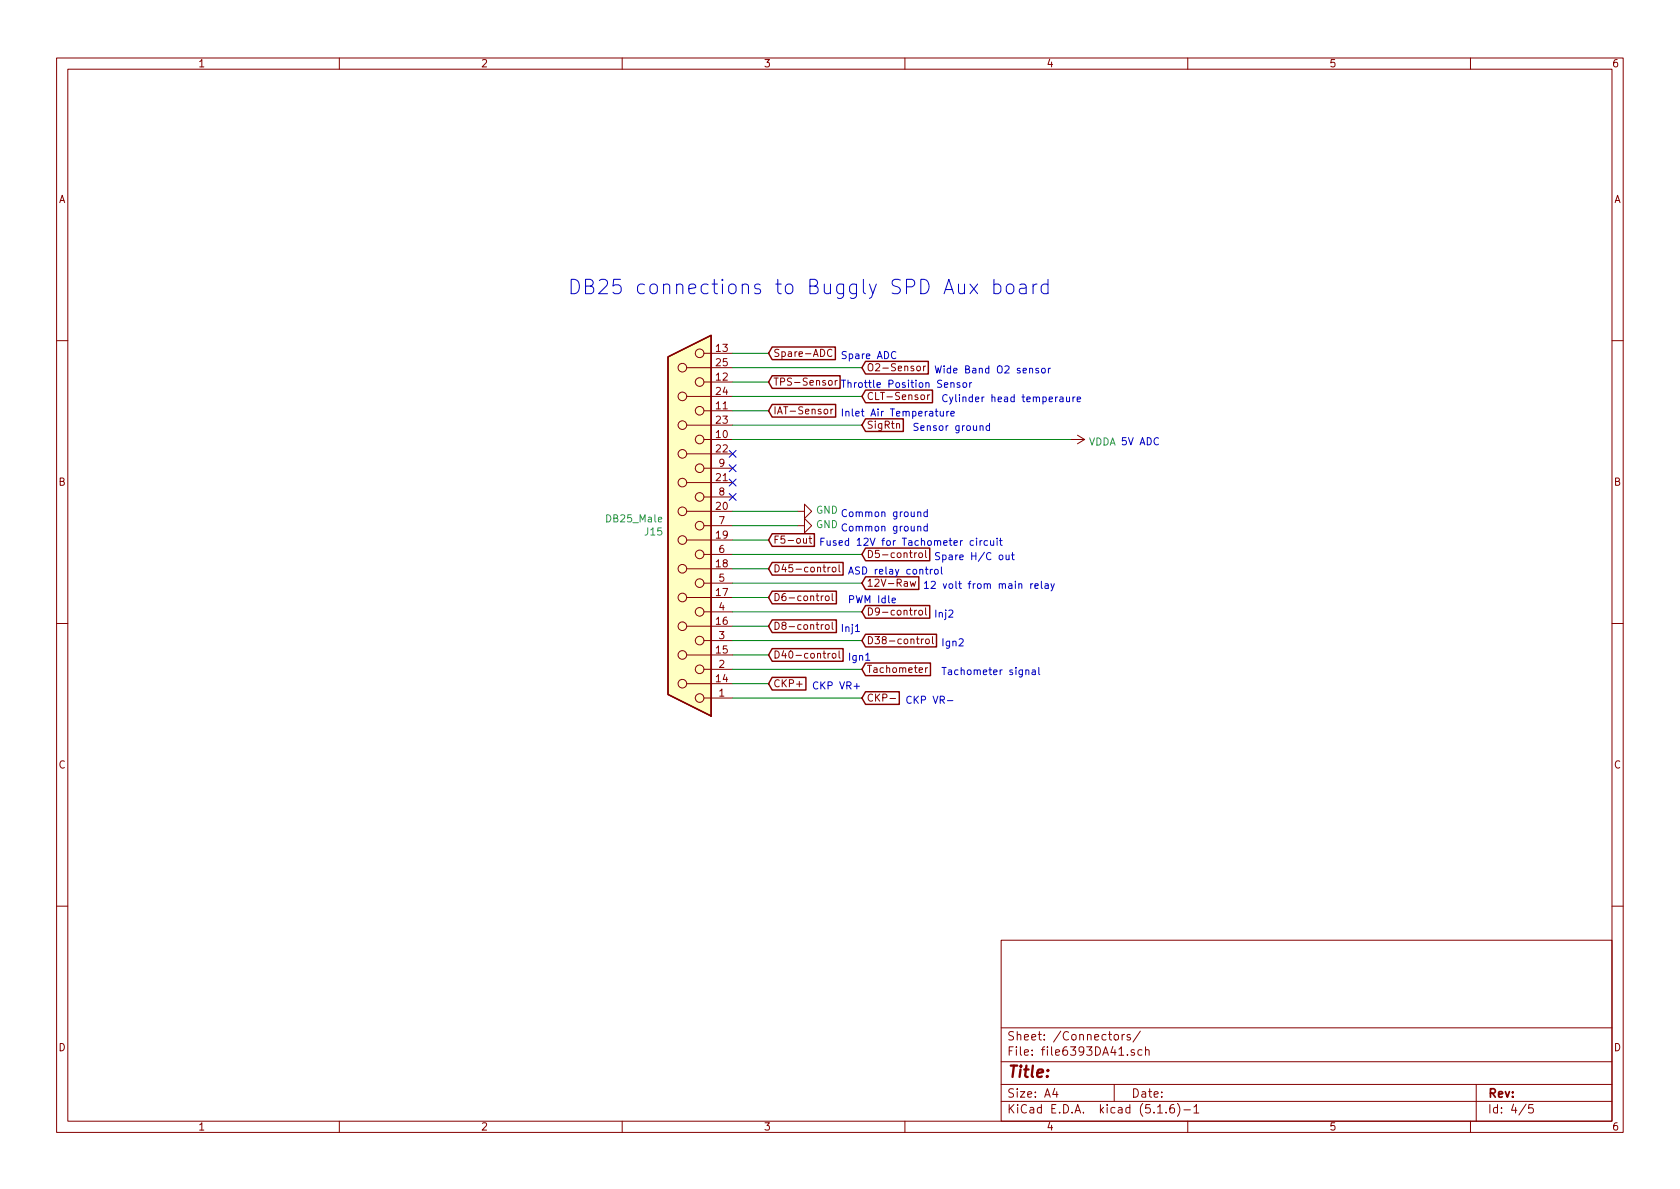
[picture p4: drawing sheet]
<svg xmlns="http://www.w3.org/2000/svg" width="297mm" height="210mm" viewBox="0 0 297 210" stroke-linecap="round" stroke-linejoin="round" font-family="sans-serif">
<g fill="none" stroke="#840000" stroke-width=".18">
<path d="M10 10.3h277v189.9h-277zM12 12.2h273v186.1h-273zM60 10.3v1.9M110 10.3v1.9M160 10.3v1.9M210 10.3v1.9M260 10.3v1.9M10 60.2h2M121.4 65h8.1M121.4 70.1h8.1M121.4 75.2h8.1M124.5 77.7h5"/>
<path d="M124.5 62.5h5M124.5 67.6h5M124.5 72.6h5M145.7 72.5l.2-.1 .4 .1 .1 .5-.2 .1-.3 .1-.2-.1zM146.5 67.4l.2-.1 .4 .1v.5l-.1 .2h-.3l-.2-.1zM146.9 72.4v.8M147.1 61.9a.51 .51 0 0 0-.6 0 .51 .51 0 0 0-.2 .6 .46 .46 0 0 0 .2 .5 .46 .46 0 0 0 .6-.1M147.3 72.4h-.3l-.1 .2M147.7 67.3v.8M148.1 67.3l-.4 .2M158.5 75l.2-.1h.3l.1 .8M162.2 64.8l.3-.1 .2 .2-.1 .6-.3 .1-.2-.3z"/>
<path d="M162.9 69.9l.3-.1 .2 .1 .1 .5-.2 .2-.3 .1-.1-.2zM163.3 64.7v.9M163.7 64.7l-.4 .3M164 69.8v.9M164.4 69.8l-.4 .2M189.2 77.7h2.6M190.5 77l1.3 .7M191.8 77.7l-1.3 .8M285 60.2h2M121.4 80.3h8.1M121.4 85.3h8.1M121.4 90.4h8.1"/>
<path d="M121.4 95.5h8.1M124.5 82.8h5M124.5 87.9h5M124.5 93h5M124.5 98h5M141 90.4h1.2v-1.3l1.3 1.3-1.3 1.3v-1.3M141 93h1.2v-1.3l1.3 1.3-1.3 1.2v-1.2M142.1 95.2v.8l.3 .1 .2-.2M142.6 95.2v.9M143 95.2h.5M143.2 94.8v1.1l.3 .2M148.4 99.9v1.1l.1 .1"/>
<path d="M162.1 97.8l-.4 .2M162.6 97.8h.3l.2 .2-.1 .5-.3 .1-.3-.2zM163.7 97.3v1.1l.1 .2M10 110.3h2M121.4 100.6h8.1M121.4 105.7h8.1M121.4 110.7h8.1M121.4 115.8h8.1M124.5 103.1h5M124.5 108.2h5M124.5 113.3h5M124.5 118.4h5"/>
<path d="M145.6 110.5l-.4 .2M145.6 105.4l-.4 .2M146 110.5h.4l.2 .2-.1 .5-.3 .1-.3-.2zM146 105.4h.4l.2 .2-.1 .6h-.3l-.3-.2zM146.4 100.3v.8M146.4 115.5v.9M146.8 100.3l-.4 .2M146.8 115.5l-.4 .3M147.1 110v1.1l.2 .2M147.1 104.9v1.1l.2 .2M147.2 100.4l.2-.1 .4 .1v.5l-.1 .2h-.3l-.2-.1zM147.2 115.7l.2-.2 .4 .2v.4l-.1 .2-.3 .1-.2-.1z"/>
<path d="M148.4 115.1v1.1l.1 .2M160.9 102.8l.3 .9 .2-.6 .2 .6 .3-.9M162.1 107.9l-.4 .2M162.6 108l.3-.1 .2 .2-.1 .6-.3 .1-.3-.3zM162.9 113v.8M163.3 113l-.4 .2M163.7 107.5v1.1l.1 .2M163.7 118.1v.8M163.7 113.1l.2-.1 .4 .1v.5l-.1 .2h-.3l-.2-.1zM164 118.1l-.3 .2M164.9 112.6v1.1l.1 .1M285 110.3h2"/>
<path d="M121.4 120.9h8.1M124.5 123.4h5M157.4 123.5h.9M10 160.2h2M177 166.3h108v32h-108zM285 160.2h2M60 198.3v1.9M110 198.3v1.9M160 198.3v1.9M177 194.8h108M177 191.8h108M177 187.8h108"/>
<path d="M177 181.8h108M186.5 192.5l-.4 1h1M186.8 193v1M197 191.8v3M197.1 183.1l.2-.2 .4 .2v.7l-.2 .1-.4-.1zM198.4 182.9v1M198.8 182.9l-.4 .3M199.8 183l-.3-.1-.2 .2v.3l.5 .1v.3h-.5M200.6 185.7l-.4-.1-.2 .2 .1 .2 .5 .2v.3h-.6M201.6 182.3l-1.3 2M201.9 185.7l-.4-.1-.3 .3 .1 .6h.6M202.5 185.7l.3-.1 .3 .1 .1 .9"/>
<path d="M202.5 185.1v1.5M204.7 196.8h.8M206.2 196.7v.1M207.5 195.3a.59 .59 0 0 0-.7 .7v.5l.2 .2 .4 .1 .2-.1 .1-.5-.2-.2-.4-.1-.3 .3M208.2 195.1a1.71 1.71 0 0 1 0 2.3M209.3 196.3h1.2M210 198.3v1.9M211.1 195.8l.4-.5v1.5M211.1 196.8h.9M260 198.3v1.9M261 191.8v6.5M269.8 195.2l-1.2 2"/>
<path d="M271 195.3h-.7v.7l.2-.1 .5 .1 .1 .2-.1 .5-.2 .1-.5-.1"/>
<circle cx="120.6" cy="70.1" r=".76"/>
<circle cx="120.6" cy="65" r=".76"/>
<circle cx="120.6" cy="75.2" r=".76"/>
<circle cx="123.7" cy="67.6" r=".76"/>
<circle cx="123.7" cy="62.5" r=".76"/>
<circle cx="123.7" cy="72.6" r=".76"/>
<circle cx="123.7" cy="77.7" r=".76"/>
<circle cx="120.6" cy="85.3" r=".76"/>
<circle cx="120.6" cy="80.3" r=".76"/>
<circle cx="120.6" cy="90.4" r=".76"/>
<circle cx="120.6" cy="95.5" r=".76"/>
<circle cx="123.7" cy="98" r=".76"/>
<circle cx="123.7" cy="93" r=".76"/>
<circle cx="123.7" cy="82.8" r=".76"/>
<circle cx="123.7" cy="87.9" r=".76"/>
<circle cx="120.6" cy="100.6" r=".76"/>
<circle cx="120.6" cy="110.7" r=".76"/>
<circle cx="120.6" cy="115.8" r=".76"/>
<circle cx="120.6" cy="105.7" r=".76"/>
<circle cx="123.7" cy="103.1" r=".76"/>
<circle cx="123.7" cy="108.2" r=".76"/>
<circle cx="123.7" cy="113.3" r=".76"/>
<circle cx="123.7" cy="118.4" r=".76"/>
<circle cx="120.6" cy="120.9" r=".76"/>
<circle cx="123.7" cy="123.4" r=".76"/>
</g>
<path d="M118.1 63.1l7.6-3.8v67.3l-7.6-3.8z" fill="#ffffc2" stroke="#ffffc2" stroke-width=".18"/>
<g fill="none" stroke="#840000" stroke-width=".25">
<path d="M118.1 63.1l7.6-3.8v67.3l-7.6-3.8zM136.5 61.4h11.2v2.2h-11.2l-.6-1.1zM136.5 66.4h12v2.3h-12l-.6-1.1zM136.5 71.5h11.3v2.3h-11.3l-.6-1.2zM153 74.1h6.7v2.2h-6.7l-.6-1.1zM153 63.9h11.1v2.2h-11.1l-.6-1.1zM153 69h11.9v2.2h-11.9l-.6-1.1zM136.5 99.5h12.6v2.2h-12.6l-.6-1.1zM136.5 94.4h7.5v2.2h-7.5l-.6-1.1zM153 96.9h11.4v2.3h-11.4l-.6-1.2zM136.5 109.6h11.4v2.3h-11.4l-.6-1.2zM136.5 104.5h11.4v2.3h-11.4l-.6-1.1z"/>
<path d="M136.5 114.7h12.6v2.2h-12.6l-.6-1.1zM136.5 119.8h6v2.2h-6l-.6-1.1zM153 107.1h11.4v2.2h-11.4l-.6-1.1zM153 112.2h12.6v2.2h-12.6l-.6-1.1zM153 117.2h11.5v2.3h-11.5l-.6-1.1zM153 102h9.5v2.2h-9.5l-.6-1.1zM153 122.3h6v2.3h-6l-.6-1.2z"/>
</g>
<g fill="none" stroke="#008400" stroke-width=".18">
<path d="M129.5 75.2h22.9M129.5 70.1h22.9M129.5 65h22.9M129.5 62.5h6.4M129.5 77.7h59.7M129.5 72.6h6.4M129.5 67.6h6.4M129.5 95.5h6.4M129.5 98h22.9M129.5 90.4h11.5M129.5 93h11.5M129.5 103.1h22.9"/>
<path d="M129.5 118.4h22.9M129.5 113.3h22.9M129.5 108.2h22.9M129.5 110.7h6.4M129.5 105.7h6.4M129.5 115.8h6.4M129.5 100.6h6.4M129.5 123.4h22.9M129.5 120.9h6.4"/>
</g>
<g fill="none" stroke="#0000c2" stroke-width=".18">
<path d="M171.5 50.2l1.3 1.7M172.8 50.2l-1.3 1.7M175.7 50.4l.8-.2 .5 .5v.8l-.3 .3-.2 .1-.8-.1M175.7 49.4v2.5M178.2 50.4a.69 .69 0 0 1 1 .3v.8a.68 .68 0 0 1-.6 .5 .68 .68 0 0 1-.7-.5v-.8zM180.3 50.4l.3-.2 .7 .2 .1 .2v1.3M181.4 50.8l-.8 .2a.49 .49 0 0 0-.4 .5 .49 .49 0 0 0 .4 .4l.8-.1M182.7 50.2v1.7M183.4 50.2a.64 .64 0 0 0-.7 .5M185.3 50.4l-.7-.2-.3 .2-.2 .3v.8l.2 .3 .3 .1 .7-.1M185.3 49.4v2.5M158.4 62.3a.6 .6 0 0 0-.9 .4 .6 .6 0 0 0 .6 .7l.3-.1"/>
<path d="M165.4 72.7h.4M165.5 72.3v1.1l.3 .2M166.2 72.7l.1 .8 .3 .1 .2-.1M166.8 72.7v.9M167.4 72.7v.9M167.8 72.7l-.3 .1-.1 .2M168.1 73.1l.6-.1v-.2l-.4-.1-.2 .2 .1 .6h.5M168.1 67.8l.2-.1h.3l.1 .8M168.1 67.7v.8M169.7 67.7h-.3l-.2 .1 .1 .2 .4 .1v.3h-.5M170.4 67.7h.3l.2 .2-.1 .5-.3 .1-.2-.1zM171.4 67.7v.8"/>
<path d="M171.8 67.7l-.4 .2M173.3 75.4l.2-.1h.3v.8M175 75.3h-.4l-.3 .2 .2 .6h.5M175 74.8v1.3M183.6 65.2l-.3-.1-.2 .2 .1 .2 .4 .1v.3h-.5M184.3 65.2l.3-.1 .2 .1-.1 .7-.3 .1-.3-.3zM185.4 65.1v.9M185.7 65.1l-.3 .2M187.4 70.3h.5l.1 .7M188 70.5l-.5 .1-.1 .1 .1 .3h.5M188.6 70.2v.8h.3l.2-.1M189.1 70.2v.8"/>
<path d="M189.7 70.2v.8M190.1 70.2l-.4 .2M190.4 70.6l.7-.1-.1-.2-.4-.1-.2 .2 .1 .6h.5M162.3 93.2l.1-.1h.3l.1 .8M162.3 90.6l.1-.1 .3 .1 .1 .8M164 93.1h-.4l-.3 .2 .2 .5h.5M164 90.6l-.4-.1-.3 .2 .2 .6h.5M164 90.1v1.3M164 92.6v1.3M172.1 95.7l-.3-.1-.3 .2 .1 .6h.5M172.7 95.2v.1M172.7 95.6v.8"/>
<path d="M173.3 95.6v.8M173.6 95.6l-.2 .1-.1 .1M174.6 95.7l-.4-.1-.2 .2 .1 .6h.5M175.1 95.6l.1 .8h.3l.2-.1M175.7 95.6v.8M176.3 95.2v.1M176.3 95.6v.8M176.7 98.3l.2-.2 .4 .2v.4l-.1 .2-.3 .1-.2-.1zM176.7 95.6h.5M176.9 95.2v1.1l.3 .1M177.9 98.1v.8l.3 .1 .2-.1M178.4 98.1v.9"/>
<path d="M178.8 98.1h.5M179 97.7v1.1l.3 .2M151.3 111.7h.7M153.1 116.8h.7M157.7 106.2l.6-.1v-.3h-.4l-.2 .1 .1 .6h.5M163.4 103.1l.4-.3v1.3M163.4 104.1h.8M164.5 100.7v.8M164.6 102.9l.5-.1 .3 .3-.8 1h.8M164.9 100.7l-.4 .2M165.3 100.8l.2-.1 .3 .1 .1 .5-.1 .2h-.3l-.2-.1zM166.4 100.2v1.1l.2 .2"/>
<path d="M166.8 103.2l.3 .9 .3-.9M181.4 118.6l.2-.1h.3v.8M182.5 118.5h.5l.1 .8M183.1 118.8h-.4l-.3 .2 .1 .2h.6M183.7 118v1.1l.1 .2M185.8 103.2l.3 .9M186.4 103.2l-.4 1.2-.2 .1M151 121.4h1M167.5 123.9h1"/>
</g>
<path d="M128.9 79.6l1.2 1.3M130.1 79.6l-1.2 1.3M128.9 82.2l1.2 1.2M128.9 87.3l1.2 1.2M128.9 84.7l1.2 1.2M130.1 82.2l-1.2 1.2M130.1 87.3l-1.2 1.2M130.1 84.7l-1.2 1.2" fill="none" stroke="#000084" stroke-width=".18"/>
<text font-size="3.5" fill="#0000c2" x="100.3" y="52.1">DB25 connections to Buggly SPD Aux board</text>
<text font-size="2.8" fill="#840000" x="178" y="190.5">Title:</text>
<g font-size="2.1" fill="#840000">
<text x="178" y="184">Sheet: /Connectors/</text>
<text x="178" y="186.7">File: file6393DA41.sch</text>
<text x="178" y="196.9">KiCad E.D.A. kicad (5.1.6)-1</text>
<text x="178" y="194.1">Size: A4</text>
<text x="200" y="194.1">Date:</text>
<text x="263" y="194.1">Rev:</text>
<text x="263" y="196.9">Id: 4/5</text>
</g>
<g font-size="1.8" fill="#840000">
<text x="35" y="11.9">1</text>
<text x="85" y="11.9">2</text>
<text x="135" y="11.9">3</text>
<text x="185" y="11.9">4</text>
<text x="235" y="11.9">5</text>
<text x="285" y="11.9">6</text>
<text x="10.4" y="35.9">A</text>
<text x="285.4" y="35.9">A</text>
<text x="126.7" y="62.2">13</text>
<text x="126.7" y="64.8">25</text>
<text x="136.7" y="63.1">Spare-ADC</text>
<text x="153.2" y="65.7">O2-Sensor</text>
<text x="126.7" y="67.3">12</text>
<text x="126.7" y="69.8">24</text>
<text x="136.7" y="68.2">TPS-Sensor</text>
<text x="153.2" y="70.7">CLT-Sensor</text>
<text x="126.7" y="77.5">10</text>
<text x="126.7" y="72.4">11</text>
<text x="126.7" y="74.9">23</text>
<text x="136.7" y="73.3">IAT-Sensor</text>
<text x="153.2" y="75.8">SigRtn</text>
<text x="126.7" y="80">22</text>
<text x="127.2" y="82.5">9</text>
<text x="10.4" y="85.9">B</text>
<text x="126.7" y="85.1">21</text>
<text x="127.2" y="87.6">8</text>
<text x="285.4" y="85.9">B</text>
<text x="126.7" y="95.2">19</text>
<text x="126.7" y="90.2">20</text>
<text x="127.2" y="92.7">7</text>
<text x="126.7" y="100.3">18</text>
<text x="127.2" y="97.8">6</text>
<text x="136.7" y="101.2">D45-control</text>
<text x="136.7" y="96.1">F5-out</text>
<text x="153.2" y="98.7">D5-control</text>
<text x="126.7" y="105.4">17</text>
<text x="127.2" y="107.9">4</text>
<text x="127.2" y="102.9">5</text>
<text x="136.7" y="106.3">D6-control</text>
<text x="153.2" y="103.8">12V-Raw</text>
<text x="126.7" y="110.5">16</text>
<text x="127.2" y="113">3</text>
<text x="136.7" y="111.4">D8-control</text>
<text x="153.2" y="108.8">D9-control</text>
<text x="153.2" y="113.9">D38-control</text>
<text x="126.7" y="115.6">15</text>
<text x="127.2" y="118.1">2</text>
<text x="136.7" y="116.5">D40-control</text>
<text x="153.2" y="119">Tachometer</text>
<text x="126.7" y="120.6">14</text>
<text x="127.2" y="123.2">1</text>
<text x="136.7" y="121.5">CKP+</text>
<text x="153.2" y="124.1">CKP-</text>
<text x="10.4" y="135.9">C</text>
<text x="285.4" y="135.9">C</text>
<text x="10.4" y="185.9">D</text>
<text x="285.4" y="185.9">D</text>
<text x="35" y="199.9">1</text>
<text x="85" y="199.9">2</text>
<text x="135" y="199.9">3</text>
<text x="185" y="199.9">4</text>
<text x="235" y="199.9">5</text>
<text x="285" y="199.9">6</text>
</g>
<g font-size="1.8" fill="#0000c2">
<text x="148.6" y="63.5">Spare ADC</text>
<text x="148.6" y="68.6">Throttle Position Sensor</text>
<text x="165.1" y="66">Wide Band O2 sensor</text>
<text x="166.4" y="71.1">Cylinder head temperaure</text>
<text x="148.6" y="73.7">Inlet Air Temperature</text>
<text x="161.3" y="76.2">Sensor ground</text>
<text x="192.4" y="78.8">VDDA 5V ADC</text>
<text x="148.6" y="94">Common ground</text>
<text x="148.6" y="91.4">Common ground</text>
<text x="144.8" y="96.5">Fused 12V for Tachometer circuit</text>
<text x="149.9" y="101.6">ASD relay control</text>
<text x="165.1" y="99.1">Spare H/C out</text>
<text x="149.9" y="106.7">PWM Idle</text>
<text x="167.4" y="104.1">12 volt from main relay</text>
<text x="148.6" y="111.8">Inj1</text>
<text x="165.1" y="109.2">Inj2</text>
<text x="149.9" y="116.8">Ign1</text>
<text x="166.4" y="114.3">Ign2</text>
<text x="166.4" y="119.4">Tachometer signal</text>
<text x="143.5" y="121.9">CKP VR+</text>
<text x="160" y="124.5">CKP VR-</text>
</g>
<g font-size="1.8" fill="#008484">
<text x="107.4" y="92.4">DB25_Male</text>
<text x="114.1" y="94.7">J15</text>
<text x="144.3" y="90.9">GND</text>
<text x="144.3" y="93.4">GND</text>
</g>
</svg>
